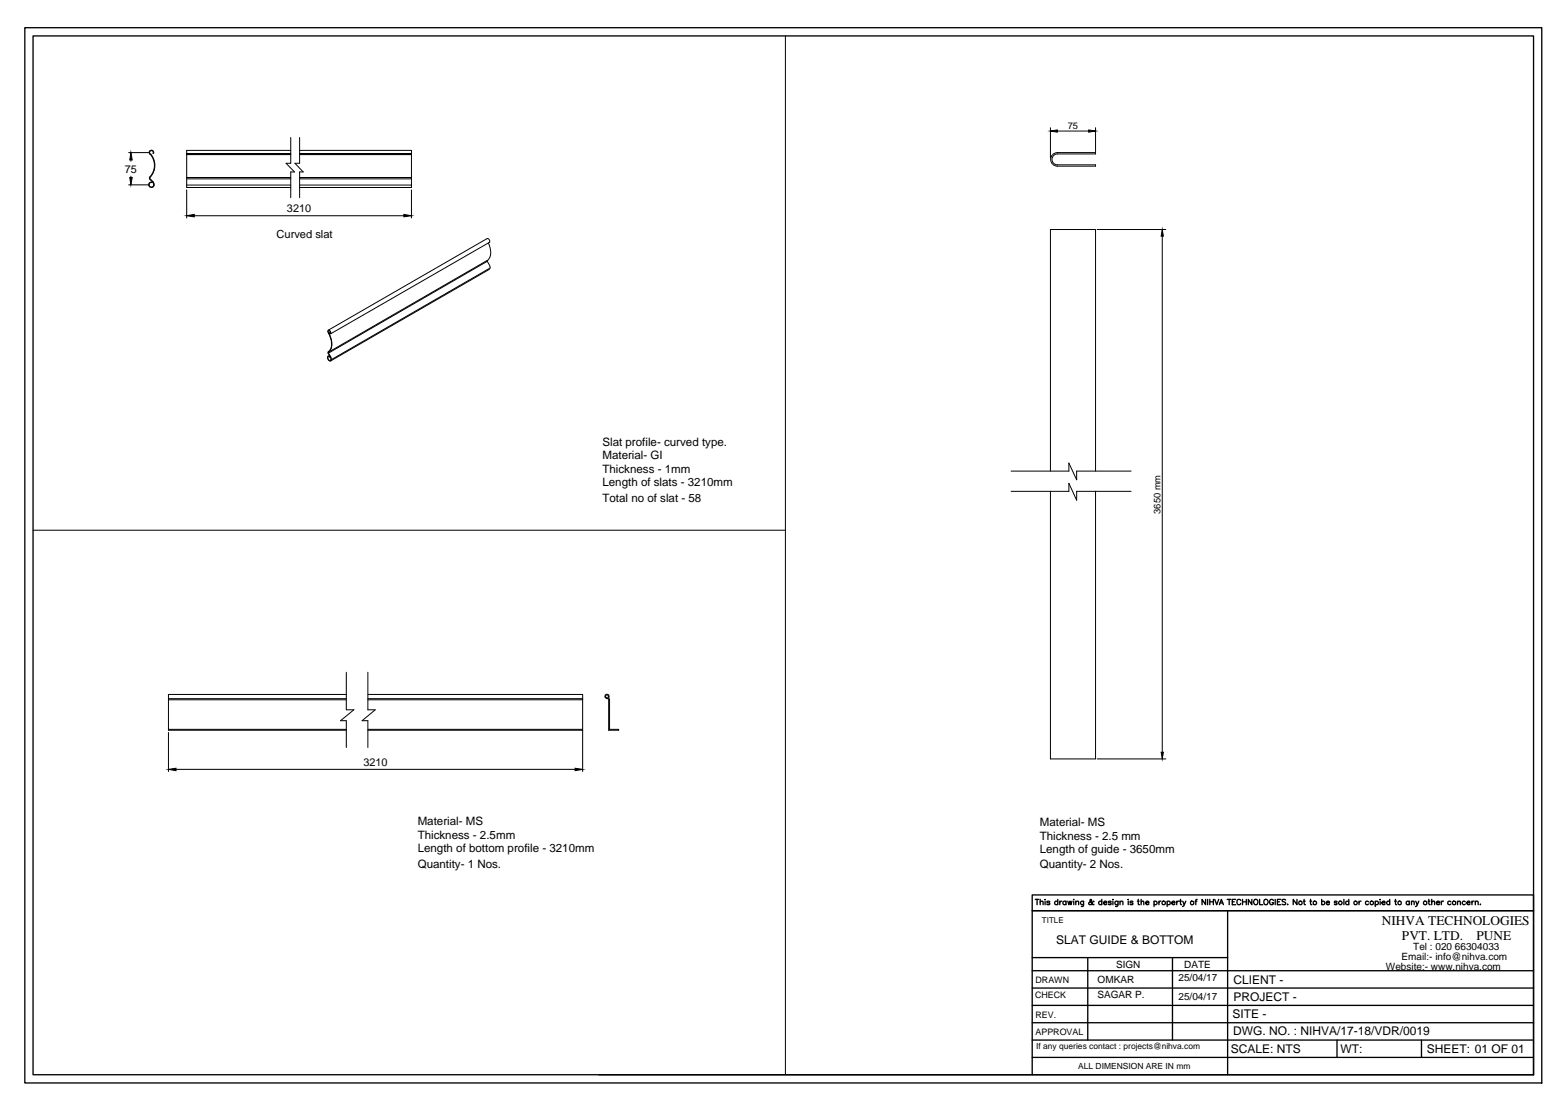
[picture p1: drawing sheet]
<svg xmlns="http://www.w3.org/2000/svg" width="297mm" height="210mm" viewBox="0 0 297 210" stroke-linecap="round" stroke-linejoin="round" font-family="sans-serif">
<!-- layer: 0 -->
<g fill="none" stroke="#000" stroke-width=".19">
<path d="M149.5 6.8v197.9M24.5 35.2h3.9M24.5 29.1h3.9M24.9 30.5v.2M24.9 33.6v.2M28.6 34.1h.1a1.15 1.15 0 0 1 .6 1v.1M28.7 29.3a3.4 3.4 0 0 1-.2 4.6l.1 .1M28.7 29.5a3.3 3.3 0 0 1-.3 4.4l.2 .3a1.06 1.06 0 0 1 .6 .9v.1M28.9 34.8h.1a.44 .44 0 0 0-.6 .3 .44 .44 0 0 0 .4 .5 .44 .44 0 0 0 .5-.4M29 34.7a.53 .53 0 0 0-.7 .4 .53 .53 0 0 0 .5 .6 .53 .53 0 0 0 .6-.5M29.1 29.2h.1M29.2 29.2a.36 .36 0 0 0-.2-.5 .36 .36 0 0 0-.5 .2 .36 .36 0 0 0 .2 .5"/>
<path d="M29.2 29.2a.44 .44 0 0 0-.2-.6 .44 .44 0 0 0-.6 .3 .44 .44 0 0 0 .3 .6M35.5 34.1v1.1M35.5 35.2v.5h19.9M35.5 33.8h19.9M35.5 29.4h19.9M35.5 36.2v5.3M35.5 35.2h19.9M35.5 34.1h19.9M35.5 29.2h19.9M55.4 28.6h-19.9v5.5M55.4 26.2v4.9h-.9l1.6 1.7h-.7v4.9M57.1 28.6h21.2v5.5"/>
<path d="M57.1 33.8h21.2M57.1 29.4h21.2M57.1 35.2h21.2M57.1 34.1h21.2M57.1 29.2h21.2M57.1 26.2v4.9h-.9l1.5 1.7h-.6v4.9M78.3 34.1v1.1M78.3 35.2v.5h-21.2M78.3 36.2v5.3M200 24.3v5.7M201.3 29.1h7.3v.2h-7.3M201.3 31.4h7.3v.3h-7.3"/>
<path d="M201.3 25h6M201.3 29.1a1.29 1.29 0 0 0-1.2 1.3 1.29 1.29 0 0 0 1.2 1.3M201.3 29.3a1.04 1.04 0 0 0-1 1.1 1.04 1.04 0 0 0 1 1M208.6 24.3v4.6M37 41.1h39.9M92.8 49.8l.5 .9v.3l-30.2 17.5M92.8 49.6v.2M92.8 49.6l-30.2 17.5M92.8 49.8l-30.2 17.5M93 46.3l.2 .4a2.55 2.55 0 0 1-.4 2.9M93.2 51.3l-30.2 17.4M208.9 43.7h13.1"/>
<path d="M221.3 45v98.3M62.5 62.9l30.2-17.4a.54 .54 0 0 1 .5 .6l-30.2 17.5M62.6 63.5a.33 .33 0 0 1-.2-.3 .33 .33 0 0 1 .2-.3l.3 .3 .1 .4M62.6 67.1v.2M62.6 67.3l.5 .8v.4M62.6 63.4v.1M62.6 63.6l.2 .3a2.72 2.72 0 0 1-.2 3l-.1 .1v.3l.2 .2a1.1 1.1 0 0 1 .3 1.2 .43 .43 0 0 1-.5-.3 .43 .43 0 0 1 .1-.5l.2 .1M62.6 63.4a.24 .24 0 0 1-.2-.2 .24 .24 0 0 1 .3-.2l.2 .1 .1 .5M62.8 67.7l-.3 .1M62.9 68a.29 .29 0 0 0-.5-.1 .29 .29 0 0 0 0 .5 .36 .36 0 0 0 .3 .3 .36 .36 0 0 0 .4-.1v-.1M62.9 67.9l-.1 .1M62.9 68h-.1"/>
<path d="M62.9 63.4l-.2 .2a2.93 2.93 0 0 1-.1 3.5M62.9 63.3l-.3 .1M192.5 89.7h11v-1.5l1.5 3.2v-1.7h10.4M192.5 93.6h11v-1.5l1.5 3.2v-1.7h10.4M200 89.7v-46h8.6v46M200 93.6v51h8.6v-51M6.3 101h143.2M32.1 133.1h33.8M32.1 139.5v7.5M32.1 133.3h33.8M32.1 138.9h33.8M65.9 132.3h-33.8v6.8h33.8"/>
<path d="M65.9 128v7.2h1.5l-2.6 2.1h1.1v5.1M70 132.3h40.9v14.7M70 133.1h40.9M70 133.3h40.9M70 139.1h40.9M70 138.9h40.9M70 128v7.2h1.4l-2.5 2.1h1.1v5.1M115.6 133.1h.1M115.6 133h.1M115.7 133.1l.2 .2M115.7 133l.4 .3v5.6h1.7v.2h-1.9v-5.8M115.8 132.8h.1a.4 .4 0 0 0-.2-.5 .4 .4 0 0 0-.5 .3 .4 .4 0 0 0 .4 .4"/>
<path d="M115.8 132.7v-.3h-.4l-.1 .3 .3 .2M33.5 146.5h76M208.9 144.6h13.1"/>
</g>
<path d="M24.9 29.1l.3 1.4h-.5zM24.7 33.8h.5l-.3 1.4zM200 25l1.3-.2v.4zM207.3 24.8l1.3 .2-1.3 .2zM35.5 41.1l1.5-.3v.5zM76.9 40.8l1.4 .3-1.4 .2zM221.3 43.7l.2 1.3h-.4zM32.1 146.5l1.4-.2v.5zM109.5 146.3l1.4 .2-1.4 .3zM221.1 143.3h.4l-.2 1.3z" fill="#000" stroke="#000" stroke-width=".19"/>
<g fill="none" stroke="#000" stroke-width=".25">
<path d="M4.7 5.3h288.9v201h-288.9zM6.3 6.8h285.7v197.9h-285.7zM197.1 171.3h.7M197.5 171.3v1M198.1 171.8l.2-.2 .3 .1v.6M198.1 171.3v1M199 171.4h.1M199 171.7v.6M199.9 171.8l-.5-.1v.2l.4 .1 .1 .2-.2 .1-.4-.1M201.4 171.8a.34 .34 0 0 0-.5-.1 .34 .34 0 0 0 0 .5 .34 .34 0 0 0 .5 0M201.4 171.3v1M201.8 171.6v.7"/>
<path d="M202.2 171.6l-.4 .2v.1M203 171.8a.34 .34 0 0 0-.5-.1 .34 .34 0 0 0 0 .5 .34 .34 0 0 0 .5 0M203 171.6v.7M203.3 171.6l.2 .7 .2-.7 .2 .7 .2-.7M204.4 171.4h.1M204.5 171.7v.6M204.8 171.8l.3-.2 .2 .1 .1 .6M204.8 171.6v.7M206.3 171.6v1h-.4M206.3 171.8a.34 .34 0 0 0-.5-.1 .34 .34 0 0 0 0 .5 .34 .34 0 0 0 .5 0M208.3 171.7l-.1-.1a.61 .61 0 0 1-.9 .6v-.3l.5-.3-.1-.3-.2 .1 .1 .3 .3 .5 .2 .1 .2-.1M209.8 171.8a.34 .34 0 0 0-.5-.1 .34 .34 0 0 0 0 .5 .34 .34 0 0 0 .5 0"/>
<path d="M209.8 171.3v1M210.1 171.9h.6v-.2a.34 .34 0 0 0-.5 .1 .34 .34 0 0 0 0 .4 .34 .34 0 0 0 .5 0M211.6 171.8l-.2-.2-.4 .2 .5 .2v.3l-.5-.1M211.9 171.4h.1M211.9 171.7v.6M212.9 171.6v.8l-.2 .3-.3-.1M212.9 171.8a.34 .34 0 0 0-.5-.1 .34 .34 0 0 0 0 .5 .34 .34 0 0 0 .5 0M213.3 171.8l.2-.2 .3 .1v.6M213.3 171.6v.7M214.8 171.4h.1M214.8 171.7v.6M215.7 171.8l-.5-.1v.2l.5 .1v.2l-.2 .1-.3-.1"/>
<path d="M216.6 171.6h.3M216.7 171.3v.8l.1 .2h.2M217.3 171.8l.2-.2 .2 .1 .1 .6M217.3 171.3v1M218.2 171.9h.6a.3 .3 0 0 0-.3-.3 .3 .3 0 0 0-.3 .3l.2 .4 .4-.1M219.7 171.8a.34 .34 0 0 1 .5-.1 .34 .34 0 0 1 0 .5 .34 .34 0 0 1-.5 0M219.7 171.6v1.1M220.7 171.6v.7M221.1 171.6l-.3 .1-.1 .2M222.2 171.8a.34 .34 0 0 1 .5-.1 .34 .34 0 0 1 0 .5 .34 .34 0 0 1-.5 0M222.2 171.6v1.1M223.1 171.9h.6a.3 .3 0 0 0-.3-.3 .3 .3 0 0 0-.3 .3l.1 .3 .2 .1 .3-.1"/>
<path d="M224.1 171.6v.7M224.5 171.6l-.4 .2v.1M224.6 171.6h.3M224.8 171.3v.8l.2 .2M225.2 171.6l.3 .7 .3-.7M225.5 172.3l-.3 .4M227.6 171.6h.3M228 171.3l-.3 .2v.8M229.6 171.3v1l-.7-1v1M229.9 171.3v1M230.4 171.3v1M230.4 171.8h.6"/>
<path d="M231 171.3v1M231.3 171.3l.4 1 .4-1M232.2 172.3l.4-1 .3 1M232.3 172h.5M233.7 171.3h.7M233.8 173.5v31.2M234 171.3v1M234.6 171.8h.4M235.3 171.3h-.7v1h.7M236.2 171.5a.38 .38 0 0 0-.4-.2 .38 .38 0 0 0-.3 .4v.2a.37 .37 0 0 0 .3 .4 .37 .37 0 0 0 .4-.2M236.6 171.8h.7M236.6 171.3v1"/>
<path d="M237.3 171.3v1M238.4 171.3v1l-.7-1v1M238.8 171.4l.2-.1a.48 .48 0 0 1 .5 .6 .48 .48 0 0 1-.7 .3l-.1-.3zM239.8 171.3v1h.6M240.7 171.4a.47 .47 0 0 1 .8 .4 .47 .47 0 0 1-.8 .4zM242.5 171.5a.38 .38 0 0 0-.5-.2 .38 .38 0 0 0-.2 .4v.2a.36 .36 0 0 0 .3 .4 .36 .36 0 0 0 .4-.4h-.3M242.8 171.3v1M243.2 171.8h.4M243.9 171.3h-.7v1h.7M244.8 171.4l-.3-.1-.4 .1 .1 .3 .6 .3v.2l-.3 .1-.4-.1M245.2 172.2h.1M247 171.3v1l-.8-1v1"/>
<path d="M248.2 171.6h.3M248.3 171.3v.8l.3 .2M249.4 171.6h.4M249.5 171.3l.1 1h.2M251.7 171.8a.34 .34 0 0 1 .4-.1 .34 .34 0 0 1 0 .5 .34 .34 0 0 1-.4 0M251.7 171.3v1M252.5 171.9h.6a.3 .3 0 0 0-.3-.3 .3 .3 0 0 0-.3 .3l.2 .4 .4-.1M254.6 171.8l-.5-.1v.2l.4 .1 .1 .2-.2 .1-.3-.1M255.9 171.3v1M256.8 171.8a.34 .34 0 0 0-.5-.1 .34 .34 0 0 0 0 .5 .34 .34 0 0 0 .5 0M256.8 171.3v1M258.8 171.6v.7"/>
<path d="M259.2 171.6l-.4 .2v.1M260.6 171.8a.34 .34 0 0 0-.5-.1 .34 .34 0 0 0 0 .5 .34 .34 0 0 0 .5 0M261.9 171.8a.34 .34 0 0 1 .4-.1 .34 .34 0 0 1 0 .5 .34 .34 0 0 1-.4 0M261.9 171.6v1.1M262.7 171.4h.1M262.8 171.7v.6M263.1 171.9h.6v-.2a.34 .34 0 0 0-.5 .1 .34 .34 0 0 0 0 .4 .34 .34 0 0 0 .5 0M264.6 171.8a.34 .34 0 0 0-.5-.1 .34 .34 0 0 0 0 .5 .34 .34 0 0 0 .5 0M264.6 171.3v1M265.5 171.6h.4M265.7 171.3v.8l.2 .2M268.3 171.8a.34 .34 0 0 0-.5-.1 .34 .34 0 0 0 0 .5 .34 .34 0 0 0 .5 0"/>
<path d="M268.3 171.6v.7M268.8 171.8l.2-.2 .2 .1 .1 .6M268.8 171.6v.7M269.6 171.6l.3 .7 .3-.7M269.9 172.3l-.4 .4M271.9 171.6h.4M272.1 171.3v.8l.2 .2M272.6 171.8l.3-.2 .2 .1 .1 .6M272.6 171.3v1M273.5 171.9h.6v-.1a.33 .33 0 0 0-.5 0 .33 .33 0 0 0 0 .5 .33 .33 0 0 0 .5-.1M274.4 171.6v.7M274.9 171.6l-.3 .1-.2 .2"/>
<path d="M276.3 171.8a.34 .34 0 0 0-.5-.1 .34 .34 0 0 0 0 .5 .34 .34 0 0 0 .5 0M277.5 171.8l.3-.2 .2 .1 .1 .6M277.5 171.6v.7M279 171.8a.34 .34 0 0 0-.5-.1 .34 .34 0 0 0 0 .5 .34 .34 0 0 0 .5 0M279.3 171.9h.6v-.2a.34 .34 0 0 0-.5 .1 .34 .34 0 0 0 0 .4 .34 .34 0 0 0 .5 0M280.3 171.6v.7M280.7 171.6l-.3 .1-.1 .2M280.9 171.8l.3-.2 .2 .1 .1 .6M280.9 171.6v.7M281.9 172.2h.1M196.5 194.8h95.5M196.5 191.5h95.5"/>
<path d="M196.5 188.2h95.5M196.5 184.9h95.5M196.5 182.4h37.3M196.5 198.1h95.5M207.1 182.4v15.7M223.3 182.4v15.7M254.6 198.1v3.3M270.7 198.1v3.3M114 204.7h178M196.5 204.7v-31.2h95.5h-95.5v-3h95.5v34.2M196.5 201.4h95.5"/>
<circle cx="221.6" cy="172" r=".35"/>
<circle cx="227" cy="172" r=".35"/>
<circle cx="247.6" cy="172" r=".35"/>
<circle cx="250.4" cy="172" r=".35"/>
<circle cx="255.2" cy="172" r=".34"/>
<circle cx="258.1" cy="172" r=".35"/>
<circle cx="261.2" cy="172" r=".35"/>
<circle cx="266.5" cy="172" r=".35"/>
<circle cx="271.4" cy="172" r=".35"/>
<circle cx="276.9" cy="172" r=".35"/>
</g>
<g font-size="2.5">
<text x="263.1" y="176.2">NIHVA TECHNOLOGIES</text>
<text x="266.9" y="179.1">PVT. LTD.</text>
<text x="281.1" y="179.1">PUNE</text>
</g>
<g font-size="2.3">
<text x="201.1" y="179.7">SLAT GUIDE &amp; BOTTOM</text>
<text x="234.9" y="187.4">CLIENT -</text>
<text x="234.9" y="190.6">PROJECT -</text>
<text x="234.7" y="193.9">SITE -</text>
<text x="234.8" y="197.2">DWG. NO. : NIHVA/17-18/VDR/0019</text>
<text x="234.4" y="200.5">SCALE: NTS</text>
<text x="255.2" y="200.5">WT:</text>
<text x="271.7" y="200.5">SHEET: 01 OF 01</text>
</g>
<g font-size="2.2">
<text x="114.7" y="84.9">Slat profile- curved type.</text>
<text x="114.7" y="87.4">Material- GI</text>
<text x="114.7" y="90.1">Thickness - 1mm</text>
<text x="114.7" y="92.6">Length of slats - 3210mm</text>
<text x="114.7" y="95.5">Total no of slat - 58</text>
<text x="79.5" y="159.9">Thickness - 2.5mm</text>
<text x="79.5" y="157.2">Material- MS</text>
<text x="198" y="160">Thickness - 2.5 mm</text>
<text x="198" y="157.3">Material- MS</text>
<text x="79.5" y="162.3">Length of bottom profile - 3210mm</text>
<text x="79.5" y="165.3">Quantity- 1 Nos.</text>
<text x="198" y="162.5">Length of guide - 3650mm</text>
<text x="198" y="165.4">Quantity- 2 Nos.</text>
</g>
<g font-size="2.1">
<text x="23.8" y="32.9">75</text>
<text x="54.6" y="40.4">3210</text>
<text x="52.6" y="45.4">Curved slat</text>
<text x="69.2" y="145.9">3210</text>
</g>
<g font-size="1.9">
<text x="212.5" y="184.4">SIGN</text>
<text x="225.5" y="184.4">DATE</text>
<text x="263.9" y="184.7">Website:- www.nihva.com</text>
<text x="266.9" y="182.9">Email:- info@nihva.com</text>
<text x="269.1" y="181">Tel : 020 66304033</text>
<text x="208.9" y="190.1">SAGAR P.</text>
<text x="209" y="187.3">OMKAR</text>
<text x="224.4" y="186.9">25/04/17</text>
<text x="224.4" y="190.4">25/04/17</text>
</g>
<g font-size="1.8">
<text x="203.3" y="24.6">75</text>
<text x="221" y="97.9" transform="rotate(-90 221 97.9)">3650 mm</text>
</g>
<g font-size="1.7">
<text x="197.1" y="190.1">CHECK</text>
<text x="197.2" y="187.2">DRAWN</text>
<text x="197.2" y="193.8">REV.</text>
<text x="197.2" y="197.1">APPROVAL</text>
</g>
<g font-size="1.6">
<text x="197.3" y="199.8">If any queries contact : projects@nihva.com</text>
<text x="205.3" y="203.6">ALL DIMENSION ARE IN mm</text>
</g>
<text font-size="1.5" x="198.4" y="175.8">TITLE</text>
</svg>
